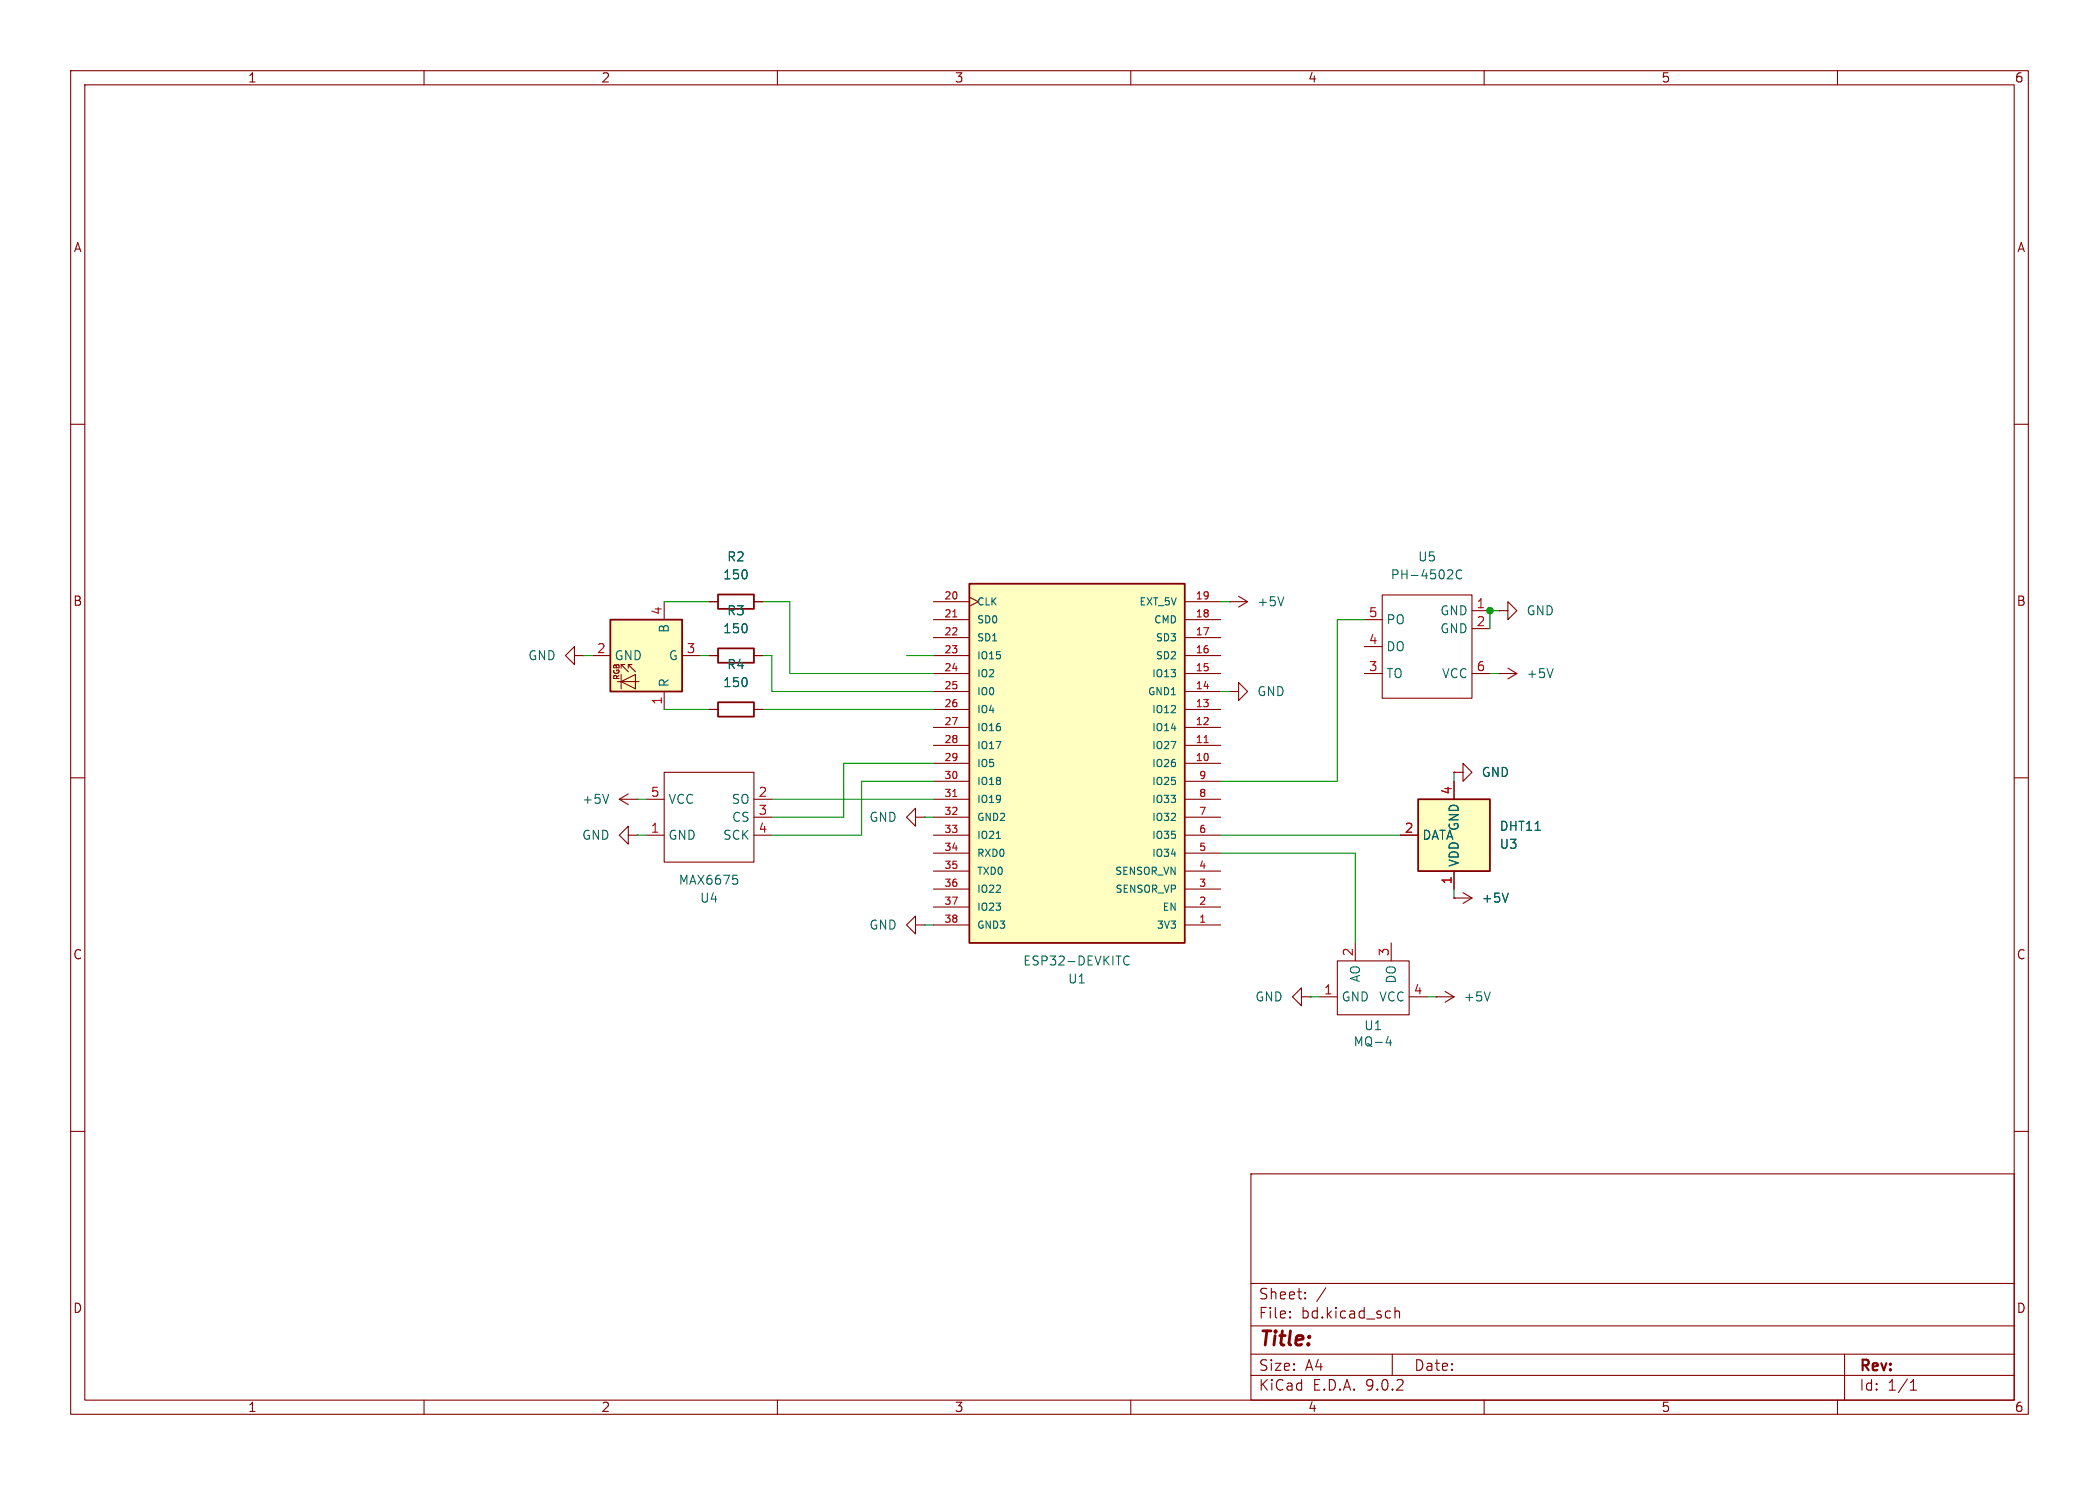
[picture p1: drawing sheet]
<svg xmlns="http://www.w3.org/2000/svg" width="297mm" height="210mm" viewBox="0 0 297 210" stroke-linecap="round" stroke-linejoin="round" font-family="sans-serif">
<g fill="none" stroke="#840000" stroke-width=".15">
<path d="M10 10h277v190h-277zM12 12h273v186h-273zM60 10v2M110 10v2M160 10v2M210 10v2M260 10v2M10 60h2M285 60h2M81.3 92.7v-1.3l-1.3 1.3 1.3 1.3v-1.3h1.2M82.5 92.7h.1M100.3 92.7h1.3"/>
<path d="M100.3 85.1h1.3M106.7 92.7h1.2M106.7 85.1h1.2M10 110h2M87.6 113l1.3 .8M87.6 113h2.6M88.9 118.1v-1.3l-1.3 1.3 1.3 1.3v-1.3h1.3M88.9 112.3l-1.3 .7M90.2 118.1h.1M90.2 113h.1M100.3 100.3h1.3M106.7 100.3h1.2"/>
<path d="M285 110h2M10 160h2M177 166h108v32h-108zM285 160h2M60 198v2M110 198v2M160 198v2M177 194.5h108M177 191.5h108M177 187.5h108M177 181.5h108M182.5 186.3h.1l-.1 .1"/>
<path d="M182.5 186.3v.1M182.5 185.5v.1M182.5 185.5h.1l-.1 .1M184.7 183.6v.1M184.7 183.6h-.1l.1 .1M184.7 182.8v.1M184.7 182.8h-.1l.1 .1M187.6 182.1l-1.3 2M197 191.5v3M197.4 184.9v1.5M197.4 185.5a.37 .37 0 0 1 .6 .1v.8M210 198v2"/>
<path d="M260 198v2M261 191.5v6.5M270.3 196.6h.9M270.3 195.5l.4-.4v1.5"/>
</g>
<path d="M101.6 91.7h5.1v2h-5.1zM101.6 99.3h5.1v2h-5.1zM101.6 84.1h5.1v2h-5.1z" fill="none" stroke="#840000" stroke-width=".25"/>
<path d="M86.1 112.3l-.4 1.3" fill="none" stroke="#006464" stroke-width=".15"/>
<path d="M86.4 87.6h10.1v10.2h-10.1z" fill="#ffffc2"/>
<g fill="none" stroke="#840000" stroke-width=".15">
<path d="M83.8 92.7h2.6M87.4 96.4h3M87.9 96.4l2-1v2zM87.9 95.4v2M88.4 94h-.5l1 1M88.9 94v.5M89.4 94h-.5l1 1M94 85.1v2.5M94 97.8v2.5M96.5 92.7h2.6M91.4 113h2.6M91.4 118.1h2.6"/>
<path d="M94 109.2h12.7v12.7h-12.7zM106.7 113h2.5M106.7 118.1h2.5M106.7 115.6h2.5M129.5 115.6v-1.3l-1.2 1.3 1.2 1.2v-1.2h1.3M130.8 115.6h.1M129.5 130.8v-1.3l-1.2 1.3 1.2 1.3v-1.3h1.3M130.8 130.8h.1M189.2 135.9h10.2v7.6h-10.2zM191.8 133.4v2.5M196.8 133.4v2.5M184.1 141v-1.3l-1.2 1.3 1.2 1.2v-1.2h1.3"/>
<path d="M185.4 141h.1M186.7 141h2.5M199.4 141h2.5M203.2 141h.1M203.2 141h2.5M204.5 140.2l1.2 .8M205.7 141l-1.2 .7"/>
</g>
<path d="M86.4 87.6h10.1v10.2h-10.1z" fill="none" stroke="#840000" stroke-width=".25"/>
<path d="M103.7 123.8h.6M104.1 124.3l.3 .2v.3l-.3 .2M196.4 146.6l-.3 .9h.8M196.7 147.1v.8M210.9 140.3l-.5 1.2" fill="none" stroke="#006464" stroke-width=".15"/>
<path d="M137.2 82.6h30.4v50.8h-30.4z" fill="#ffffc2"/>
<path d="M137.2 82.6h30.4v50.8h-30.4z" fill="none" stroke="#840000" stroke-width=".25"/>
<g fill="none" stroke="#840000" stroke-width=".15">
<path d="M132.1 97.8h5.1M132.1 95.3h5.1M132.1 92.7h5.1M132.1 90.2h5.1M132.1 87.6h5.1M132.1 85.1h5.1M137.2 84.5l1.2 .6-1.2 .6M167.6 97.8h5.1M167.6 95.3h5.1M167.6 92.7h5.1M167.6 90.2h5.1M167.6 87.6h5.1"/>
<path d="M167.6 85.1h5.1M193 95.3h2.6M193 87.6h2.6M193 91.4h2.6M195.6 84.1h12.7v14.6h-12.7zM208.3 95.3h2.5M208.3 88.9h2.5M208.3 86.4h2.5M212.1 86.4h1.3v-1.3l1.2 1.3-1.2 1.2v-1.2M212.1 86.4h.1M132.1 118.1h5.1M132.1 115.6h5.1"/>
<path d="M132.1 113h5.1M132.1 110.5h5.1M132.1 108h5.1M132.1 105.4h5.1M132.1 102.9h5.1M132.1 100.3h5.1M167.6 118.1h5.1M167.6 115.6h5.1M167.6 113h5.1M167.6 110.5h5.1M167.6 108h5.1M167.6 105.4h5.1"/>
<path d="M167.6 102.9h5.1M167.6 100.3h5.1M132.1 130.8h5.1M132.1 128.3h5.1M132.1 125.7h5.1M132.1 123.2h5.1M132.1 120.7h5.1M167.6 130.8h5.1M167.6 128.3h5.1M167.6 125.7h5.1M167.6 123.2h5.1M167.6 120.7h5.1"/>
</g>
<path d="M134.8 87.2h.6M134.8 112.6h.6M170.4 105h.6" fill="none" stroke="#a90000" stroke-width=".15"/>
<path d="M205.4 80.6l.2 .2-.1 .3-.7 .8h.8M206.8 80.7a.51 .51 0 0 0-.6 0 .51 .51 0 0 0-.2 .6 .48 .48 0 0 0 .3 .5 .48 .48 0 0 0 .5-.1M141 118.6h.6M159.8 135.3a.51 .51 0 0 0-.7 0 .51 .51 0 0 0-.1 .6 .48 .48 0 0 0 .2 .5 .48 .48 0 0 0 .6-.1" fill="none" stroke="#006464" stroke-width=".15"/>
<path d="M200.7 113h10.1v10.2h-10.1z" fill="#ffffc2"/>
<path d="M200.7 113h10.1v10.2h-10.1z" fill="none" stroke="#840000" stroke-width=".25"/>
<g fill="none" stroke="#840000" stroke-width=".15">
<path d="M100.3 85.1h1.3M100.3 92.7h1.3M106.7 85.1h1.2M106.7 92.7h1.2M174 97.8h1.3v-1.3l1.2 1.3-1.2 1.3v-1.3M174 97.8h.1M174 85.1h.1M174 85.1h2.5M175.3 84.3l1.2 .8M176.5 85.1l-1.2 .8M212.1 95.3h.1M212.1 95.3h2.5"/>
<path d="M213.4 94.5l1.2 .8M214.6 95.3l-1.2 .7M100.3 100.3h1.3M106.7 100.3h1.2M198.1 118.1h2.6M205.7 109.2h1.3v-1.2l1.3 1.2-1.3 1.3v-1.3M205.7 109.2h.1M205.7 110.5v2.5M205.7 127h.1M205.7 123.2v2.5M205.7 127h2.6M207 126.2l1.3 .8"/>
<path d="M208.3 127l-1.3 .8"/>
</g>
<path d="M181.7 84.4l-.5 1.3M219.8 94.6l-.5 1.2M213.4 126.3l-.4 1.3" fill="none" stroke="#006464" stroke-width=".15"/>
<g fill="none" stroke="#009600" stroke-width=".15">
<path d="M82.5 92.7h1.3M94 85.1h6.3M99.1 92.7h1.2M107.9 92.7h1.3v5.1h22.9M107.9 85.1h3.9v10.2h20.3M128.3 92.7h3.8M172.7 85.1h1.3M172.7 97.8h1.3M193 87.6h-3.8v22.9h-16.5M210.8 95.3h1.3M212.1 86.4h-1.3v2.5M90.2 113h1.2"/>
<path d="M90.2 118.1h1.2M94 100.3h6.3M107.9 100.3h24.2M109.2 113h22.9M130.8 115.6h1.3M132.1 108h-12.7v7.6h-10.2M132.1 110.5h-10.2v7.6h-12.7M172.7 118.1h25.4M205.7 109.2v1.3M130.8 130.8h1.3M172.7 120.7h19.1v12.7M205.7 125.7v1.3"/>
<path d="M185.4 141h1.3M201.9 141h1.3"/>
</g>
<circle cx="210.8" cy="86.4" r=".46" fill="#009600" stroke="#009600" stroke-width=".15"/>
<text font-size="2.8" fill="#840000" x="178" y="190.9">Title:</text>
<g font-size="2.1" fill="#840000">
<text x="178" y="184">Sheet:</text>
<text x="178" y="186.7">File:</text>
<text x="184.1" y="186.7">bd.kicad_sch</text>
<text x="178" y="196.9">KiCad</text>
<text x="178" y="194.1">Size:</text>
<text x="184.7" y="194.1">A4</text>
<text x="185.7" y="196.9">E.D.A.</text>
<text x="193.3" y="196.9">9.0.2</text>
<text x="200" y="194.1">Date:</text>
<text x="263" y="194.3">Rev:</text>
<text x="263" y="196.9">Id:</text>
<text x="267.1" y="196.9">1/1</text>
</g>
<g font-size="1.8" fill="#840000">
<text x="35" y="11.9">1</text>
<text x="85" y="11.9">2</text>
<text x="135" y="11.9">3</text>
<text x="185" y="11.9">4</text>
<text x="235" y="11.9">5</text>
<text x="285" y="11.9">6</text>
<text x="10.3" y="35.9">A</text>
<text x="285.3" y="35.9">A</text>
<text x="10.3" y="85.9">B</text>
<text x="285.3" y="85.9">B</text>
<text x="10.3" y="135.9">C</text>
<text x="285.3" y="135.9">C</text>
<text x="10.3" y="185.9">D</text>
<text x="285.3" y="185.9">D</text>
<text x="35" y="199.9">1</text>
<text x="85" y="199.9">2</text>
<text x="135" y="199.9">3</text>
<text x="185" y="199.9">4</text>
<text x="235" y="199.9">5</text>
<text x="285" y="199.9">6</text>
</g>
<g font-size="1.8" fill="#006464">
<text x="102.2" y="82.1">150</text>
<text x="102.8" y="79.6">R2</text>
<text x="196.7" y="82.1">PH-4502C</text>
<text x="200.6" y="79.6">U5</text>
<text x="94.8" y="89.6" transform="rotate(-90 94.8 89.6)">B</text>
<text x="102.2" y="89.8">150</text>
<text x="102.8" y="87.2">R3</text>
<text x="177.8" y="86">+5V</text>
<text x="196.1" y="88.5">PO</text>
<text x="203.7" y="89.8">GND</text>
<text x="203.7" y="87.2">GND</text>
<text x="215.9" y="87.2">GND</text>
<text x="74.7" y="93.6">GND</text>
<text x="86.9" y="93.6">GND</text>
<text x="94.5" y="93.6">G</text>
<text x="102.8" y="94.8">R4</text>
<text x="196.1" y="92.3">DO</text>
<text x="94.8" y="97.3" transform="rotate(-90 94.8 97.3)">R</text>
<text x="102.2" y="97.4">150</text>
<text x="177.8" y="98.7">GND</text>
<text x="196.1" y="96.1">TO</text>
<text x="203.9" y="96.1">VCC</text>
<text x="215.9" y="96.1">+5V</text>
<text x="82.3" y="113.9">+5V</text>
<text x="94.5" y="113.9">VCC</text>
<text x="103.4" y="113.9">SO</text>
<text x="209.6" y="110.1">GND</text>
<text x="82.3" y="119">GND</text>
<text x="94.5" y="119">GND</text>
<text x="102.2" y="119">SCK</text>
<text x="103.5" y="116.4">CS</text>
<text x="122.9" y="116.4">GND</text>
<text x="201.2" y="119">DATA</text>
<text x="206.6" y="117.6" transform="rotate(-90 206.6 117.6)">GND</text>
<text x="212.1" y="117.7">DHT11</text>
<text x="95.9" y="125.3">MAX6675</text>
<text x="206.6" y="122.7" transform="rotate(-90 206.6 122.7)">VDD</text>
<text x="212.1" y="120.2">U3</text>
<text x="99" y="127.9">U4</text>
<text x="122.9" y="131.7">GND</text>
<text x="209.6" y="127.9">+5V</text>
<text x="144.7" y="136.8">ESP32-DEVKITC</text>
<text x="151" y="139.3">U1</text>
<text x="177.5" y="141.8">GND</text>
<text x="189.7" y="141.8">GND</text>
<text x="192.6" y="139" transform="rotate(-90 192.6 139)">AO</text>
<text x="195.1" y="141.8">VCC</text>
<text x="197.7" y="139.2" transform="rotate(-90 197.7 139.2)">DO</text>
<text x="207" y="141.8">+5V</text>
<text x="191.4" y="148.2">MQ-4</text>
<text x="192.9" y="145.9">U1</text>
</g>
<g font-size="1.8" fill="#a90000">
<text x="93.7" y="87.1" transform="rotate(-90 93.7 87.1)">4</text>
<text x="193.6" y="87.4">5</text>
<text x="208.8" y="88.6">2</text>
<text x="208.8" y="86.1">1</text>
<text x="84.4" y="92.5">2</text>
<text x="97.1" y="92.5">3</text>
<text x="193.6" y="95">3</text>
<text x="193.6" y="91.2">4</text>
<text x="208.8" y="95">6</text>
<text x="93.7" y="99.8" transform="rotate(-90 93.7 99.8)">1</text>
<text x="92" y="112.8">5</text>
<text x="107.2" y="112.8">2</text>
<text x="205.5" y="112.5" transform="rotate(-90 205.5 112.5)">4</text>
<text x="92" y="117.9">1</text>
<text x="107.2" y="115.3">3</text>
<text x="107.2" y="117.9">4</text>
<text x="198.7" y="117.9">2</text>
<text x="205.5" y="125.2" transform="rotate(-90 205.5 125.2)">1</text>
<text x="191.5" y="135.3" transform="rotate(-90 191.5 135.3)">2</text>
<text x="196.6" y="135.3" transform="rotate(-90 196.6 135.3)">3</text>
<text x="187.3" y="140.7">1</text>
<text x="200" y="140.7">4</text>
</g>
<g font-size="1.4" fill="#a90000">
<text x="133.5" y="89.9">22</text>
<text x="133.5" y="87.4">21</text>
<text x="133.5" y="84.8">20</text>
<text x="169.1" y="89.9">17</text>
<text x="169.1" y="87.4">18</text>
<text x="169.1" y="84.8">19</text>
<text x="133.5" y="95">24</text>
<text x="133.5" y="92.5">23</text>
<text x="169.1" y="95">15</text>
<text x="169.1" y="92.5">16</text>
<text x="133.5" y="100.1">26</text>
<text x="133.5" y="97.5">25</text>
<text x="169.1" y="100.1">13</text>
<text x="169.1" y="97.5">14</text>
<text x="133.5" y="107.7">29</text>
<text x="133.5" y="105.2">28</text>
<text x="133.5" y="102.6">27</text>
<text x="169.1" y="107.7">10</text>
<text x="169.1" y="105.2">11</text>
<text x="169.1" y="102.6">12</text>
<text x="133.5" y="112.8">31</text>
<text x="133.5" y="110.2">30</text>
<text x="169.6" y="112.8">8</text>
<text x="169.6" y="110.2">9</text>
<text x="133.5" y="117.9">33</text>
<text x="133.5" y="115.3">32</text>
<text x="169.6" y="117.9">6</text>
<text x="169.6" y="115.3">7</text>
<text x="133.5" y="125.5">36</text>
<text x="133.5" y="122.9">35</text>
<text x="133.5" y="120.4">34</text>
<text x="169.6" y="125.5">3</text>
<text x="169.6" y="122.9">4</text>
<text x="169.6" y="120.4">5</text>
<text x="133.5" y="130.6">38</text>
<text x="133.5" y="128">37</text>
<text x="169.6" y="130.6">1</text>
<text x="169.6" y="128">2</text>
</g>
<g font-size="1.4" fill="#006464">
<text x="138.2" y="88.4">SD0</text>
<text x="138.2" y="85.8">CLK</text>
<text x="161.1" y="85.8">EXT_5V</text>
<text x="163.2" y="88.4">CMD</text>
<text x="138.2" y="96">IO2</text>
<text x="138.2" y="93.4">IO15</text>
<text x="138.2" y="90.9">SD1</text>
<text x="162.9" y="96">IO13</text>
<text x="163.4" y="93.4">SD2</text>
<text x="163.4" y="90.9">SD3</text>
<text x="138.2" y="101.1">IO4</text>
<text x="138.2" y="98.5">IO0</text>
<text x="162.3" y="98.5">GND1</text>
<text x="162.9" y="101.1">IO12</text>
<text x="138.2" y="106.1">IO17</text>
<text x="138.2" y="103.6">IO16</text>
<text x="162.9" y="106.1">IO27</text>
<text x="162.9" y="103.6">IO14</text>
<text x="138.2" y="113.8">IO19</text>
<text x="138.2" y="111.2">IO18</text>
<text x="138.2" y="108.7">IO5</text>
<text x="162.9" y="113.8">IO33</text>
<text x="162.9" y="111.2">IO25</text>
<text x="162.9" y="108.7">IO26</text>
<text x="138.2" y="118.8">IO21</text>
<text x="138.2" y="116.3">GND2</text>
<text x="162.9" y="118.8">IO35</text>
<text x="162.9" y="116.3">IO32</text>
<text x="138.2" y="123.9">TXD0</text>
<text x="138.2" y="121.4">RXD0</text>
<text x="157.7" y="123.9">SENSOR_VN</text>
<text x="162.9" y="121.4">IO34</text>
<text x="138.2" y="131.5">GND3</text>
<text x="138.2" y="129">IO23</text>
<text x="138.2" y="126.5">IO22</text>
<text x="157.7" y="126.5">SENSOR_VP</text>
<text x="163.6" y="131.5">3V3</text>
<text x="164.4" y="129">EN</text>
</g>
<text font-size="1.1" fill="#840000" x="87.9" y="96.3" transform="rotate(-90 87.9 96.3)">RGB</text>
</svg>
